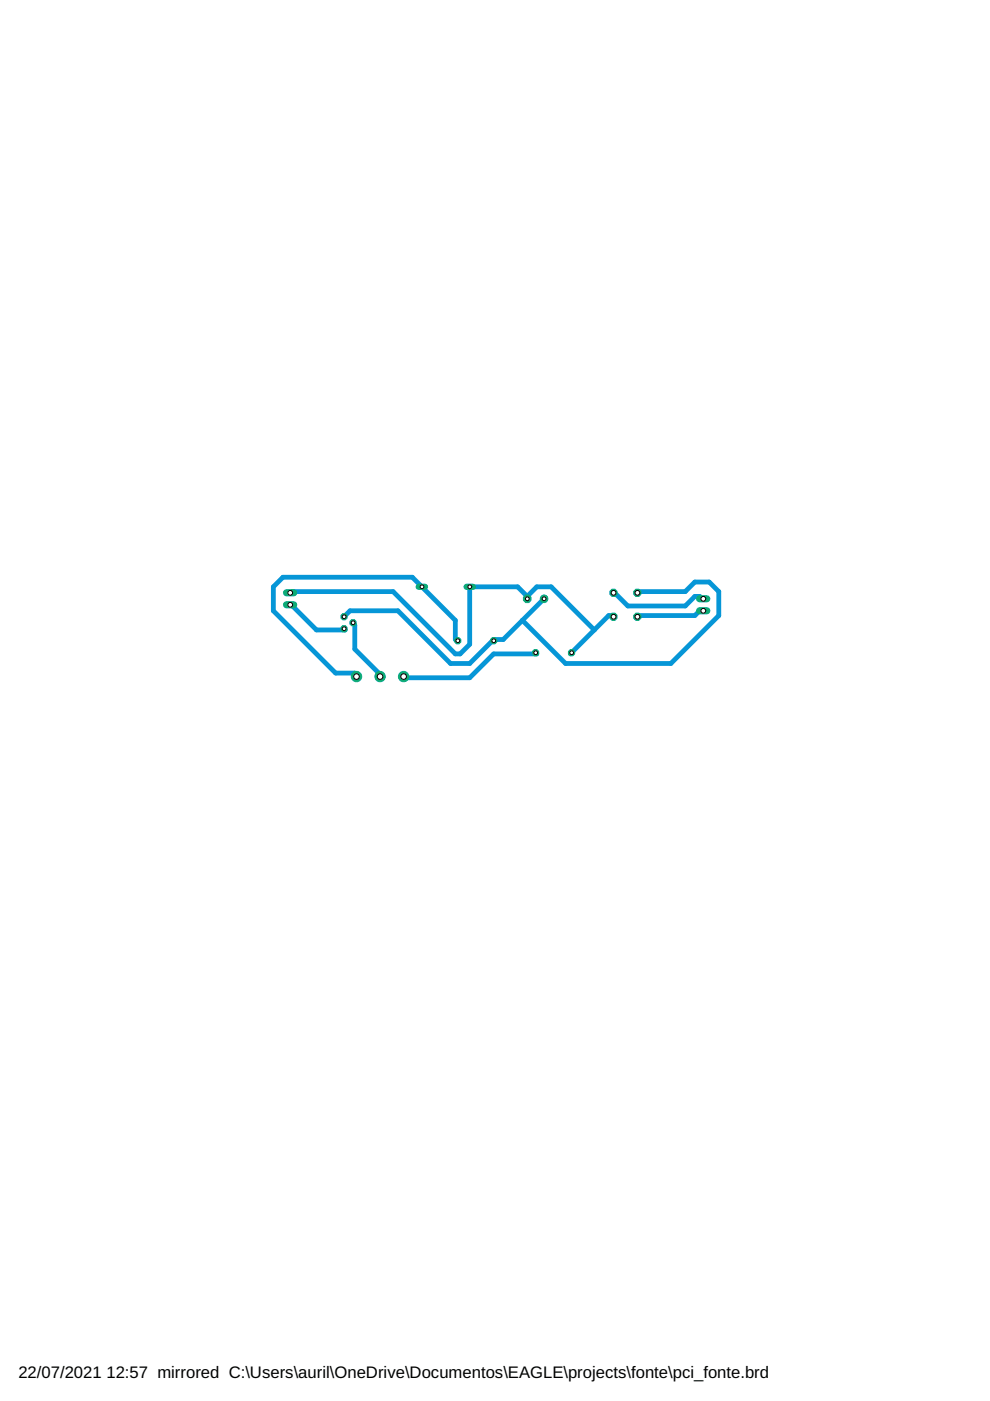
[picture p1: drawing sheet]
<svg xmlns="http://www.w3.org/2000/svg" width="210mm" height="297mm" viewBox="0 0 210 297" stroke-linecap="round" stroke-linejoin="round" font-family="sans-serif">
<g fill="none" stroke="#0696d7" stroke-width="1">
<path d="M61.5 125.7l.5-.3h21.4l13.1 13.2h1.1l2-2v-12.2h10.1l2.1 2M61.5 128.2l.5 .3 5.1 5.1h6.1l-.3-.3M72.9 130.8l1.3-1.3h10.2l11.1 11.2h4.1l5.1-5.1M74.8 132l.4 .5v5.1l5.1 5.1 .3 .7M97 135.8l-.5-.2v-4.1l-9.1-9.1h-27.4l-2 2v5.1l13.2 13.2h4l.4 .7M104.7 135.6v.2M111.8 126.4l2-2h3.1l9.1 9.2M111.8 126.4v.6M113.6 138.4l.2 .2h-9.1l-5.1 5.1h-13.2l-.8-.3M115.3 127l-8.6 8.6h-2M130.1 125.7v-.3l3 3.1h12.2l2-2.1h1l.8 .6M130.1 130.8v-.3h-1l-8.2 8.1"/>
<path d="M135.1 125.7v-.3h10.2l2-2h3.1l2 2v5.1l-10.2 10.2h-22.3l-9.1-9.2M149.1 129.5h-.8l-1 1h-12.2v.3"/>
</g>
<path d="M148.3 129.5h1.6" fill="none" stroke="#0dab76" stroke-width="1.5"/>
<circle cx="149.1" cy="129.5" r=".51" fill="#fff" stroke="#000" stroke-width=".21"/>
<path d="M148.3 127h1.6" fill="none" stroke="#0dab76" stroke-width="1.5"/>
<circle cx="149.1" cy="127" r=".51" fill="#fff" stroke="#000" stroke-width=".21"/>
<path d="M60.7 128.2h1.6" fill="none" stroke="#0dab76" stroke-width="1.5"/>
<circle cx="61.5" cy="128.2" r=".51" fill="#fff" stroke="#000" stroke-width=".21"/>
<path d="M60.7 125.7h1.6" fill="none" stroke="#0dab76" stroke-width="1.5"/>
<circle cx="61.5" cy="125.7" r=".51" fill="#fff" stroke="#000" stroke-width=".21"/>
<circle cx="130.1" cy="125.7" r=".83" fill="#0dab76" stroke="#0dab76" stroke-width=".21"/>
<circle cx="130.1" cy="125.7" r=".51" fill="#fff" stroke="#000" stroke-width=".21"/>
<circle cx="135.1" cy="125.7" r=".83" fill="#0dab76" stroke="#0dab76" stroke-width=".21"/>
<circle cx="135.1" cy="125.7" r=".51" fill="#fff" stroke="#000" stroke-width=".21"/>
<circle cx="135.1" cy="130.8" r=".83" fill="#0dab76" stroke="#0dab76" stroke-width=".21"/>
<circle cx="135.1" cy="130.8" r=".51" fill="#fff" stroke="#000" stroke-width=".21"/>
<circle cx="130.1" cy="130.8" r=".83" fill="#0dab76" stroke="#0dab76" stroke-width=".21"/>
<circle cx="130.1" cy="130.8" r=".51" fill="#fff" stroke="#000" stroke-width=".21"/>
<circle cx="111.8" cy="127" r=".87" fill="#0dab76" stroke="#0dab76" stroke-width=".21"/>
<circle cx="111.8" cy="127" r=".4" fill="#fff" stroke="#000" stroke-width=".21"/>
<circle cx="115.4" cy="127" r=".8" fill="#0dab76" stroke="#0dab76" stroke-width=".21"/>
<circle cx="115.4" cy="127" r=".4" fill="#fff" stroke="#000" stroke-width=".21"/>
<circle cx="85.6" cy="143.4" r="1.1" fill="#0dab76" stroke="#0dab76" stroke-width=".21"/>
<circle cx="85.6" cy="143.4" r=".59" fill="#fff" stroke="#000" stroke-width=".21"/>
<circle cx="80.6" cy="143.4" r="1.1" fill="#0dab76" stroke="#0dab76" stroke-width=".21"/>
<circle cx="80.6" cy="143.4" r=".59" fill="#fff" stroke="#000" stroke-width=".21"/>
<circle cx="75.6" cy="143.4" r="1.1" fill="#0dab76" stroke="#0dab76" stroke-width=".21"/>
<circle cx="75.6" cy="143.4" r=".59" fill="#fff" stroke="#000" stroke-width=".21"/>
<path d="M88.8 124.4h1.3" fill="none" stroke="#0dab76" stroke-width="1.3"/>
<circle cx="89.5" cy="124.4" r=".4" fill="#fff" stroke="#000" stroke-width=".21"/>
<path d="M98.9 124.4h1.4" fill="none" stroke="#0dab76" stroke-width="1.3"/>
<circle cx="99.6" cy="124.4" r=".4" fill="#fff" stroke="#000" stroke-width=".21"/>
<circle cx="72.9" cy="130.8" r=".71" fill="#0dab76" stroke="#0dab76" stroke-width=".21"/>
<circle cx="73" cy="130.8" r=".4" fill="#fff" stroke="#000" stroke-width=".21"/>
<circle cx="74.8" cy="132" r=".71" fill="#0dab76" stroke="#0dab76" stroke-width=".21"/>
<circle cx="74.9" cy="132" r=".4" fill="#fff" stroke="#000" stroke-width=".21"/>
<circle cx="72.9" cy="133.3" r=".71" fill="#0dab76" stroke="#0dab76" stroke-width=".21"/>
<circle cx="73" cy="133.3" r=".4" fill="#fff" stroke="#000" stroke-width=".21"/>
<circle cx="97" cy="135.8" r=".71" fill="#0dab76" stroke="#0dab76" stroke-width=".21"/>
<circle cx="97.1" cy="135.8" r=".4" fill="#fff" stroke="#000" stroke-width=".21"/>
<circle cx="104.7" cy="135.8" r=".71" fill="#0dab76" stroke="#0dab76" stroke-width=".21"/>
<circle cx="104.7" cy="135.8" r=".4" fill="#fff" stroke="#000" stroke-width=".21"/>
<circle cx="121.2" cy="138.4" r=".71" fill="#0dab76" stroke="#0dab76" stroke-width=".21"/>
<circle cx="121.2" cy="138.4" r=".4" fill="#fff" stroke="#000" stroke-width=".21"/>
<circle cx="113.6" cy="138.4" r=".71" fill="#0dab76" stroke="#0dab76" stroke-width=".21"/>
<circle cx="113.6" cy="138.4" r=".4" fill="#fff" stroke="#000" stroke-width=".21"/>
<g font-size="3.5">
<text x="3.9" y="292.1">22/07/2021</text>
<text x="22.6" y="292.1">12:57 mirrored C:\Users\auril\OneDrive\Documentos\EAGLE\projects\fonte\pci_fonte.brd</text>
</g>
</svg>
